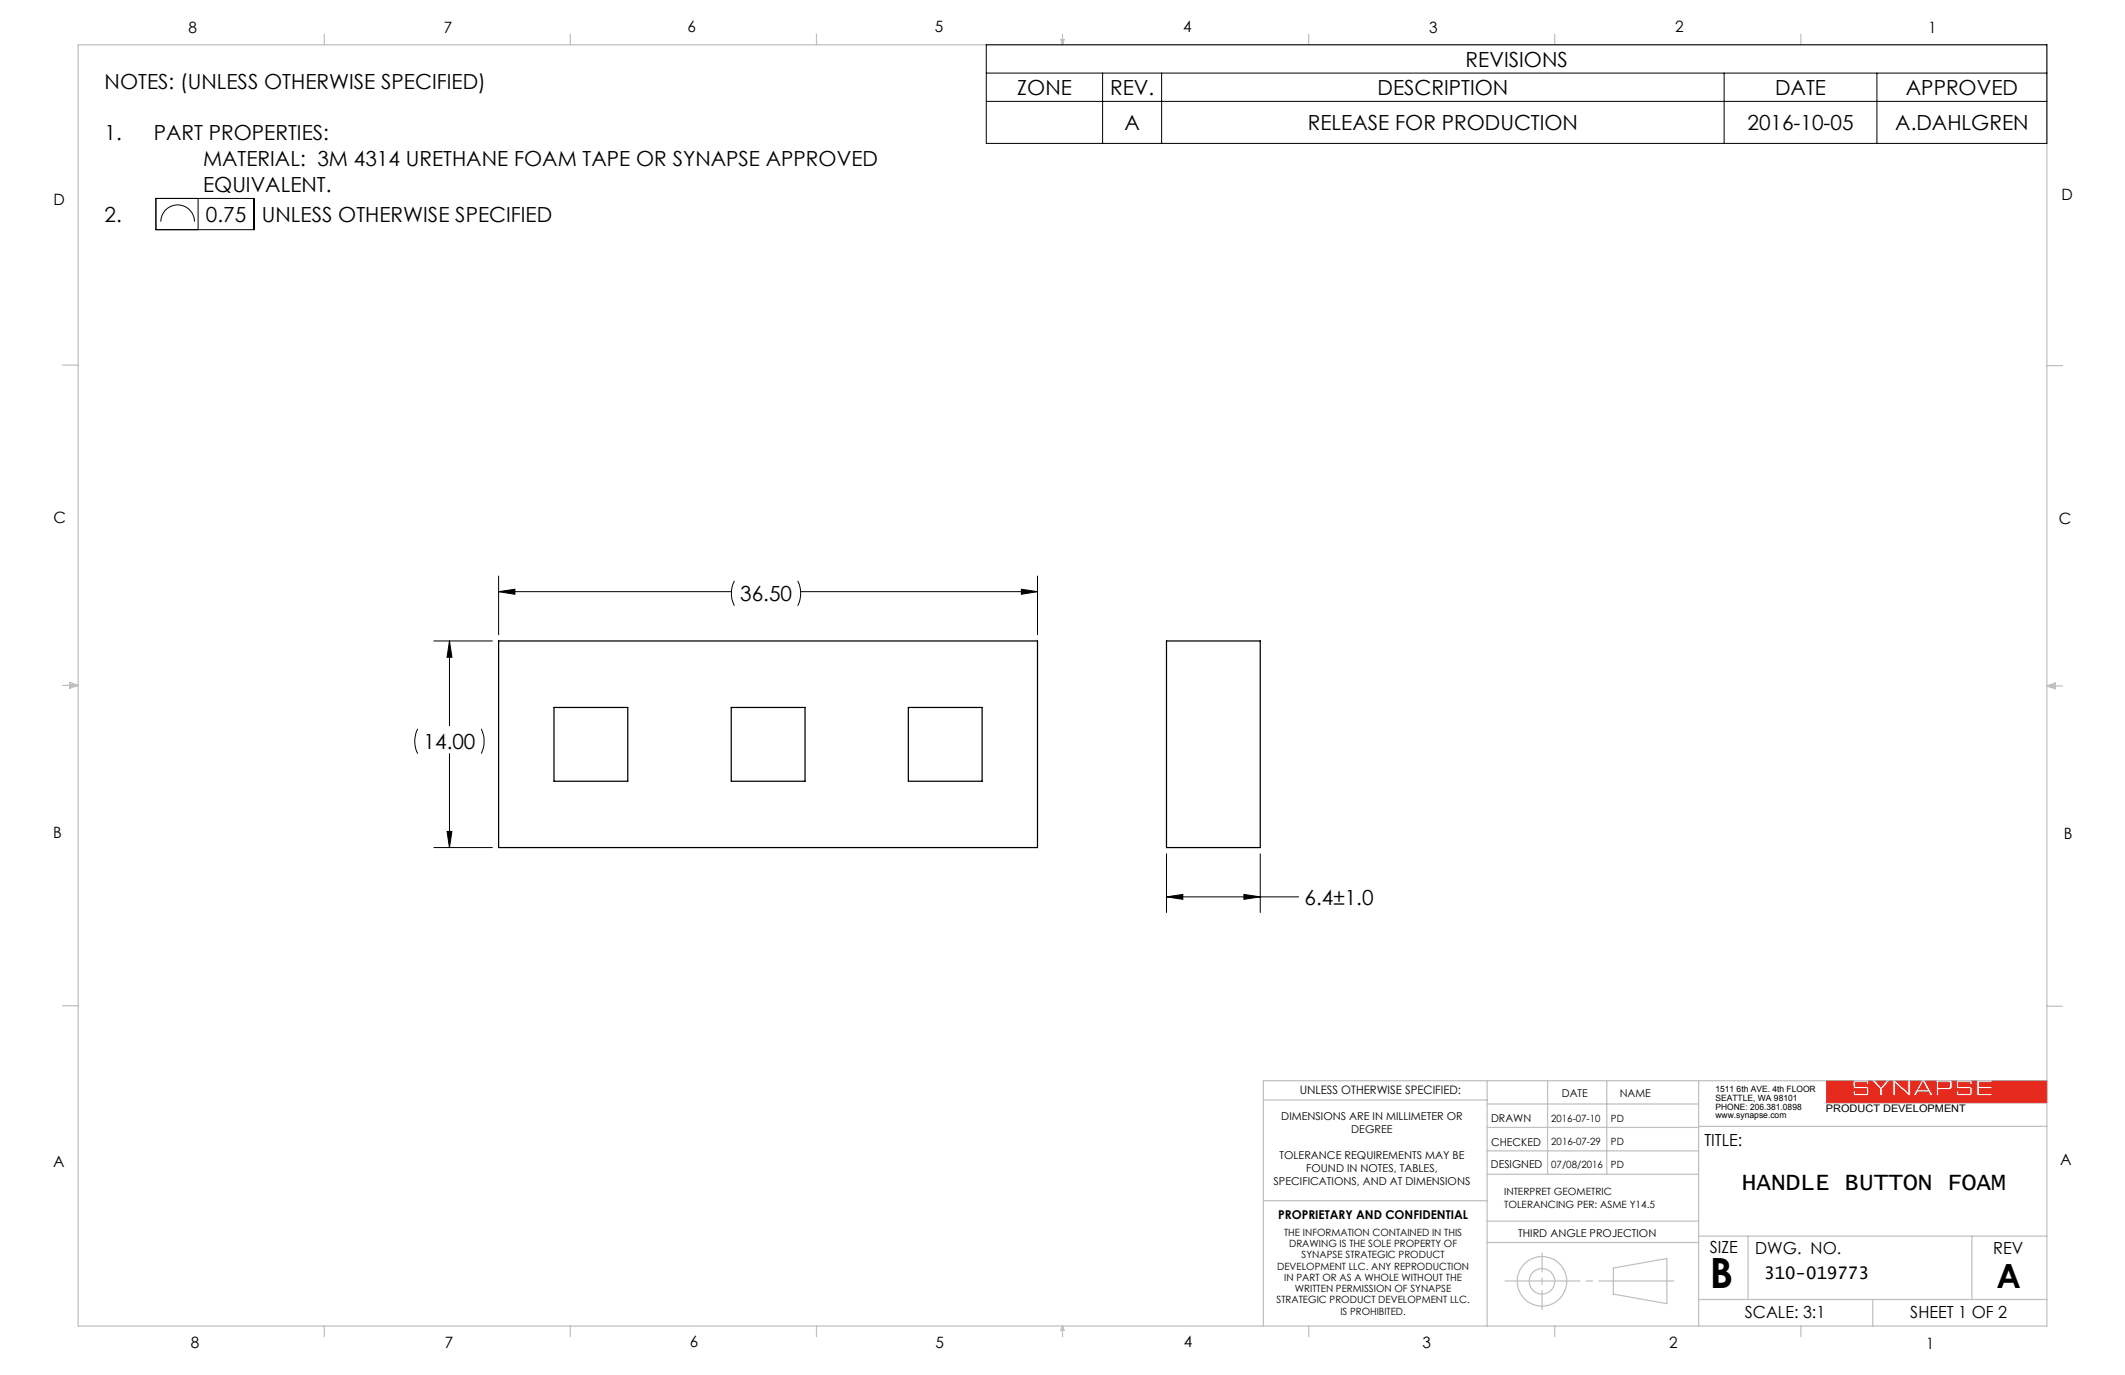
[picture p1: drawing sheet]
<svg xmlns="http://www.w3.org/2000/svg" width="432mm" height="279mm" viewBox="0 0 432 279" stroke-linecap="round" stroke-linejoin="round" font-family="sans-serif">
<path d="M381.1 219.6h2.2l-1.1 1.3zM385.1 219.6h2.6v2.3zM390.8 219.9l.8 1.5h-1.7zM394 219.9h2l.1 .3v.6l-.3 .2h-1.8zM381.9 222.7v-1.4l-1.5-1.7h-.8l.2 .8h-.5v-.5h-2.3v.9h2.5a1.47 1.47 0 0 1 0 1.8 4.5 4.5 0 0 1-2.8-.1l-.2-.8h.5v.5h2.3v-.9l-2.5-.1-.2-.2-.1-.5 .2-.9h-5.5v4.5h44.7v-4.5h-11.1v.3h-2.6v.9h2.6v.4h-2.6v1h2.6v.5h-3.1M381.9 222.7h.1M381.9 222.7h.6v-1.4l1.5-1.7h.6v3.1M384.6 222.7h.6l-.1-2.5 2.8 2.5h.3v-3.1h2.2l-1.7 3.1h.6l.4-.8h2.1l.5 .8h.6l-1.7-3.1h2.2v3.1h.6v-1.3h2l.5-.1a1.8 1.8 0 0 0 0-1.7h1.2l-.2 .9 .1 .5 .2 .2 2.5 .1v.9h-2.3v-.5h-.5l.2 .8a4.5 4.5 0 0 0 2.8 .1 1.47 1.47 0 0 0 0-1.8h-2.5v-.9h2.3v.5h.5l-.2-.8h1.1v3.1M384.6 222.7h.1M401.7 222.7h.1" fill="none" stroke="#e62b1e" stroke-width=".2"/>
<g fill="none" stroke="#c0c0c0" stroke-width=".25">
<path d="M15.9 9.1h400v260.4h-400zM65.9 6.9v2.2M115.9 6.9v2.2M165.9 6.9v2.2M215.6 8h.6l-.3 1.1zM215.7 8l.2 1.1M215.9 6.9v2.2M216 8l-.1 1.1M265.9 6.9v2.2M315.9 6.9v2.2M365.9 6.9v2.2M12.7 74.2h3.2"/>
<path d="M415.9 74.3h3.2M12.7 139.3h3.2M14.2 139.1l1.7 .2M14.2 138.7l1.7 .6-1.7 .5zM15.9 139.3l-1.7 .3M415.9 139.4h3.2M415.9 139.4l1.8-.6v1.2zM415.9 139.4l1.8 .3M417.7 139.2l-1.8 .2M12.7 204.4h3.2M302.2 219.6v49.9M314.5 219.6v19"/>
<path d="M326.5 219.6v19M345.2 219.6v49.9M415.9 204.5h3.2M415.9 219.6h-159.2v49.9M256.7 223.5h45.5M302.2 233.9h43M302.2 229.1h43M302.2 224.3h43M302.2 238.6h43M345.2 228.9h70.7M256.7 244h45.5M302.2 248.1h43"/>
<path d="M302.2 252.5h43M327.8 257.7l10.9-2v9.2l-10.9-1.9zM345.2 251.2h70.7M355.2 251.2v12.9M400.7 251.2v12.9M65.9 269.5v2.1M115.9 269.5v2.1M165.9 269.5v2.1M215.9 269.5v2.1M215.9 269.5l.3 .8h-.6zM265.9 269.5v2.1M315.9 269.5v2.1"/>
<path d="M345.2 264.1h70.7M365.9 269.5v2.1M380.5 264.1v5.4"/>
<circle cx="313.3" cy="260.4" r="2.6"/>
<circle cx="313.3" cy="260.4" r="5"/>
</g>
<path d="M149.2 118a5.6 5.6 0 0 0 0 5.1M162.1 118a5.6 5.6 0 0 1 0 5.1" fill="none" stroke="#000" stroke-width=".2"/>
<path d="M305.3 260.3h35.4" fill="none" stroke="#c0c0c0" stroke-width=".25" stroke-dasharray="15.2 1.3 1.3 1.3" stroke-dashoffset="-.5"/>
<path d="M313.3 266.1v-11.5" fill="none" stroke="#c0c0c0" stroke-width=".25" stroke-dasharray="15.2 1.3 1.3 1.3" stroke-dashoffset="11.4"/>
<path d="M371.2 219.6v4.5h44.7v-4.5h-11.1v.3h-2.6v.9h2.6v.4h-2.6v1h2.6v.5h-3.1v-3.1h-1.1l.2 .3v.5h-.5v-.5h-2.3v.9h2.3l.4 .2 .1 1.3-.5 .4h-2.3l-.3-.2-.2-.8h.5v.5h2.3v-.9l-2.6-.1-.2-.5v-.7l.2-.4h-1.2l.2 .3v1l-.3 .5h-2.4v1.3h-.6v-3.1h-2.2l1.7 3.1h-.6l-.5-.8h-2.1l-.4 .8h-.6l1.7-3.1h-2.2v3.1h-.3l-2.8-2.5 .1 2.5h-.6v-3.1h-.6l-1.5 1.7v1.4h-.6v-1.4l-1.5-1.7h-.8l.2 .3v.5h-.5v-.5h-2.3v.9h2.3l.4 .2 .1 1.2-.5 .5h-2.3l-.4-.3-.1-.7h.5v.5h2.3v-.9l-2.6-.1-.2-.4v-.9l.2-.3zM381.1 219.6l1.1 1.3 1.1-1.3zM385.1 219.6l2.6 2.3v-2.3zM390.8 219.9l-.9 1.5h1.7zM394 219.9v1.1l2.1-.1v-.8l-.1-.2z" fill-rule="evenodd" fill="#e62b1e"/>
<g fill="none" stroke="#000" stroke-width=".2">
<path d="M200.4 9.1h215.5v20h-215.5zM200.4 14.9h215.5M224 14.9v14.2M236 14.9v14.2M350.3 14.9v14.2M381.4 14.9v14.2M200.4 20.6h215.5M31.7 40.3h19.9v6.4h-19.9zM32.7 45a3.4 3.4 0 0 1 3.4-3.4 3.4 3.4 0 0 1 3.4 3.4M40.3 40.3v6.4M101.3 117.1v11.9M207.5 119.7l3.3 .5-3.3 .6z"/>
<path d="M210.8 117.1v11.9M88.2 130.2h11.8M91.3 130.2l.5 3.4h-1zM91.3 130.2v17.3M101.3 120.2l3.3-.5v1.1zM101.3 120.2h47.3M162.7 120.2h48.1M84.9 148.1a5.6 5.6 0 0 0 0 5M91.3 153.1v19.1M97.8 148.1a5.9 5.9 0 0 1 0 5M88.2 172.2h11.8M90.8 168.9h1l-.5 3.3z"/>
<path d="M237 173.5v11.9M256.1 173.5v11.9M237 182.2l3.3-.4v.9zM237 182.2h26.9M252.8 181.8l3.3 .4-3.3 .5z"/>
</g>
<path d="M207.5 119.7l3.3 .5-3.3 .6zM101.3 120.2l3.3-.5v1.1zM91.3 130.2l.5 3.4h-1zM90.8 168.9h1l-.5 3.3zM237 182.2l3.3-.4v.9zM252.8 181.8l3.3 .4-3.3 .5z" fill="#000"/>
<path d="M101.3 130.2h109.5v42h-109.5zM237 130.2h19.1v42h-19.1zM112.6 143.8h15v14.9h-15zM148.6 143.8h15v14.9h-15zM184.6 143.8h15v14.9h-15z" fill="none" stroke="#000" stroke-width=".25"/>
<text font-size="8.5" x="347.4" y="261.8">B</text>
<text font-size="6.8" x="405.7" y="261.8">A</text>
<text font-size="4.9" x="354" y="241.8">HANDLE BUTTON FOAM</text>
<g font-size="4.2">
<text x="297.8" y="13.6">REVISIONS</text>
<text x="21.3" y="18">NOTES: (UNLESS OTHERWISE SPECIFIED)</text>
<text x="206.7" y="19.3">ZONE</text>
<text x="225.6" y="19.3">REV.</text>
<text x="279.9" y="19.3">DESCRIPTION</text>
<text x="360.7" y="19.3">DATE</text>
<text x="387.3" y="19.3">APPROVED</text>
<text x="21.3" y="28.5">1.</text>
<text x="31.3" y="28.5">PART PROPERTIES:</text>
<text x="228.5" y="26.5">A</text>
<text x="265.7" y="26.5">RELEASE FOR PRODUCTION</text>
<text x="355.1" y="26.5">2016-10-05</text>
<text x="385.1" y="26.5">A.DAHLGREN</text>
<text x="41.3" y="33.7">MATERIAL: 3M 4314 URETHANE FOAM TAPE OR SYNAPSE APPROVED</text>
<text x="41.3" y="39">EQUIVALENT.</text>
<text x="21.3" y="45.1">2.</text>
<text x="41.8" y="45.1">0.75</text>
<text x="53.2" y="45.1">UNLESS OTHERWISE SPECIFIED</text>
<text x="150.4" y="122.2">36.50</text>
<text x="86.1" y="152.2">14.00</text>
<text x="265.1" y="183.8">6.4±1.0</text>
</g>
<text font-size="3.5" x="358.5" y="259.9">310-019773</text>
<g font-size="3.4">
<text x="346.3" y="232.8">TITLE:</text>
<text x="347.4" y="254.6">SIZE</text>
<text x="356.6" y="254.8">DWG. NO.</text>
<text x="405" y="254.9">REV</text>
<text x="354.6" y="267.8">SCALE: 3:1</text>
<text x="388.2" y="267.8">SHEET 1 OF 2</text>
</g>
<g font-size="3.2">
<text x="38.3" y="6.7">8</text>
<text x="90.2" y="6.7">7</text>
<text x="139.7" y="6.5">6</text>
<text x="190" y="6.5">5</text>
<text x="240.4" y="6.5">4</text>
<text x="290.4" y="6.7">3</text>
<text x="340.4" y="6.5">2</text>
<text x="391.9" y="6.7">1</text>
<text x="10.9" y="41.6">D</text>
<text x="418.9" y="40.7">D</text>
<text x="10.9" y="106.3">C</text>
<text x="418.4" y="106.4">C</text>
<text x="10.8" y="170.2">B</text>
<text x="419.4" y="170.6">B</text>
<text x="10.8" y="237.2">A</text>
<text x="418.6" y="236.8">A</text>
<text x="38.8" y="273.8">8</text>
<text x="90.4" y="273.8">7</text>
<text x="140.2" y="273.8">6</text>
<text x="190.1" y="273.9">5</text>
<text x="240.5" y="273.8">4</text>
<text x="289" y="273.9">3</text>
<text x="339.1" y="273.8">2</text>
<text x="391.4" y="274.1">1</text>
</g>
<text font-size="2.5" x="259.7" y="247.8">PROPRIETARY AND CONFIDENTIAL</text>
<text font-size="2.4" x="264.1" y="222.4">UNLESS OTHERWISE SPECIFIED:</text>
<g font-size="2.2">
<text x="260.4" y="227.6">DIMENSIONS ARE IN MILLIMETER OR</text>
<text x="317.4" y="223">DATE</text>
<text x="329.1" y="222.9">NAME</text>
<text x="274.6" y="230.3">DEGREE</text>
<text x="303" y="228.1">DRAWN</text>
<text x="303" y="232.8">CHECKED</text>
<text x="260" y="235.6">TOLERANCE REQUIREMENTS MAY BE</text>
<text x="265.4" y="238.2">FOUND IN NOTES, TABLES,</text>
<text x="302.9" y="237.4">DESIGNED</text>
<text x="258.8" y="240.9">SPECIFICATIONS, AND AT DIMENSIONS</text>
<text x="308.5" y="251.3">THIRD ANGLE PROJECTION</text>
</g>
<text font-size="2.1" x="371" y="226">PRODUCT DEVELOPMENT</text>
<g font-size="2">
<text x="315.2" y="228">2016-07-10</text>
<text x="327.3" y="228">PD</text>
<text x="315.2" y="232.7">2016-07-29</text>
<text x="327.3" y="232.7">PD</text>
<text x="315.2" y="237.3">07/08/2016</text>
<text x="327.3" y="237.3">PD</text>
<text x="305.6" y="242.9">INTERPRET GEOMETRIC</text>
<text x="305.6" y="245.4">TOLERANCING PER: ASME Y14.5</text>
<text x="260.9" y="251.1">THE INFORMATION CONTAINED IN THIS</text>
<text x="259.5" y="258">DEVELOPMENT LLC. ANY REPRODUCTION</text>
<text x="261.9" y="253.4">DRAWING IS THE SOLE PROPERTY OF</text>
<text x="264.5" y="255.7">SYNAPSE STRATEGIC PRODUCT</text>
<text x="261" y="260.3">IN PART OR AS A WHOLE WITHOUT THE</text>
<text x="263.1" y="262.5">WRITTEN PERMISSION OF SYNAPSE</text>
<text x="259.4" y="264.8">STRATEGIC PRODUCT DEVELOPMENT LLC.</text>
<text x="272.4" y="267.1">IS PROHIBITED.</text>
</g>
<g font-size="1.8">
<text x="348.6" y="222">1511 6th AVE. 4th FLOOR</text>
<text x="348.6" y="223.7">SEATTLE, WA 98101</text>
<text x="348.6" y="225.5">PHONE: 206.381.0898</text>
<text x="348.6" y="227.2">www.synapse.com</text>
</g>
</svg>
